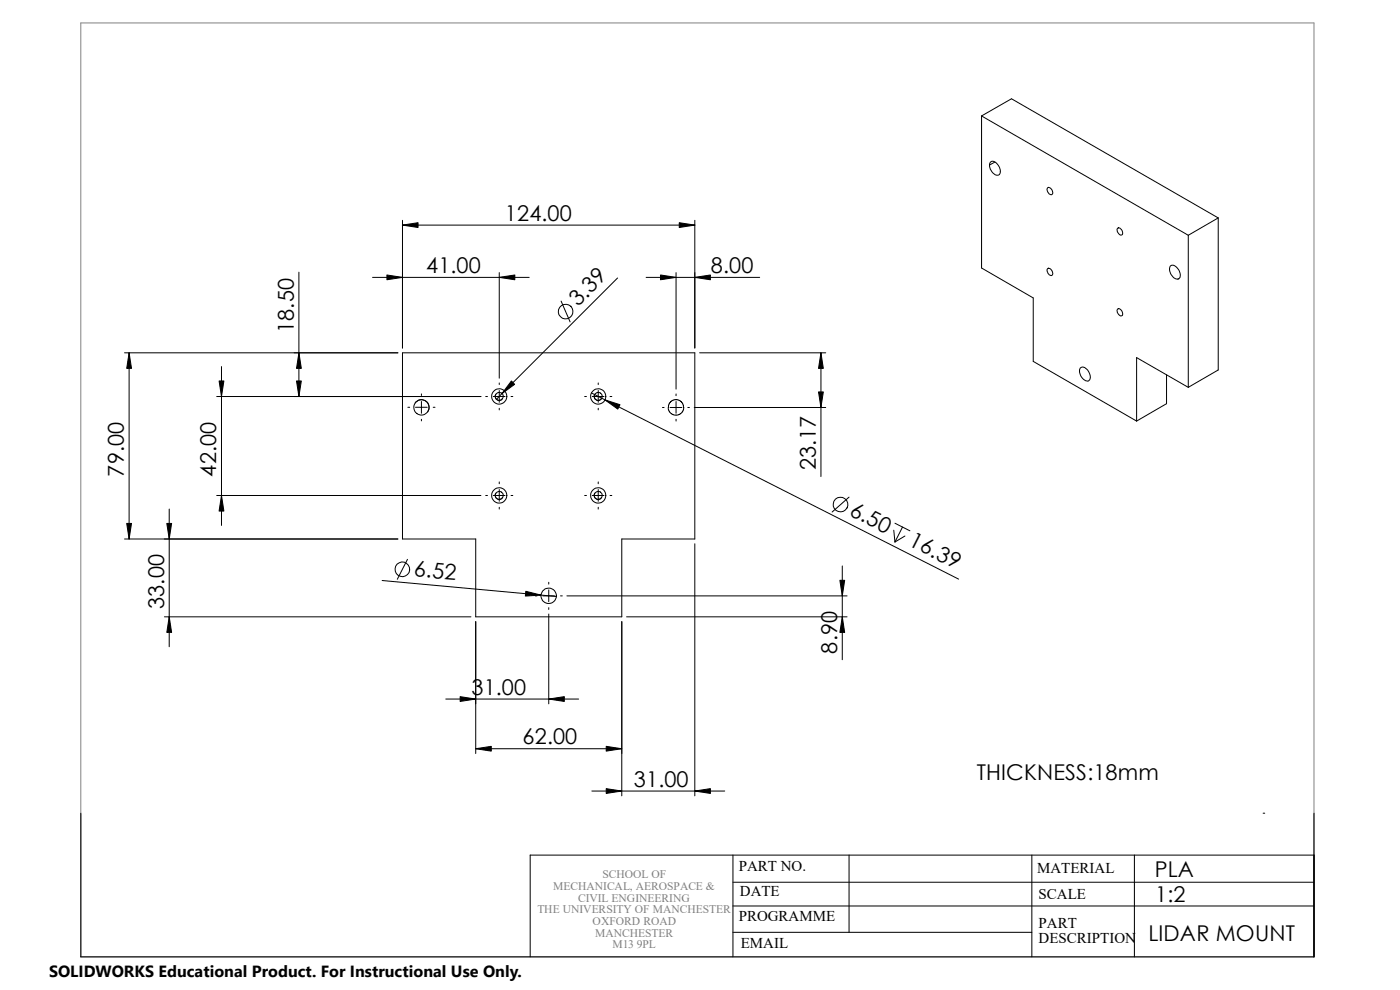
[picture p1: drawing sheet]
<svg xmlns="http://www.w3.org/2000/svg" width="297mm" height="210mm" viewBox="0 0 297 210" stroke-linecap="round" stroke-linejoin="round" font-family="sans-serif">
<path d="M17.1 4.9h261.7v198.1h-261.7z" fill="none" stroke="#808080" stroke-width=".21"/>
<g fill="none" stroke="#000" stroke-width=".21">
<path d="M208.2 24.6l6.4-3.6 43.8 25.2M208.2 24.6l43.9 25.3M208.2 24.6v32.3l11 6.3v13.5l21.9 12.6M210.1 34.4a1.07 1.07 0 0 1 1.6 .6 1.6 1.6 0 0 1 .2 2.1 1.97 1.97 0 0 1-1.8-2.7zM211.1 34.4l-1.2 .6M222.2 39.8a.89 .89 0 0 1 1 .5 .89 .89 0 0 1-.1 1 1.08 1.08 0 0 1-.9-1.5zM63.4 57.7v26.4M79 58.8h33.3M85.4 46.7v27.1M85.4 47.8h62M105.9 57.8v22.4M131 59l-25.7 25.7"/>
<path d="M137.1 58.8h24.1M143.4 57.8v24.7M147.4 46.7v27.1M222.2 57a.89 .89 0 0 1 1 .4 .89 .89 0 0 1-.1 1.1 1.08 1.08 0 0 1-.9-1.5zM237.1 48.5a.89 .89 0 0 1 1.1 1 .47 .47 0 0 1-.5 .4 .47 .47 0 0 1-.5-.5l-.2-.3zM248.3 56.4a1.52 1.52 0 0 1 2 1.3 .96 .96 0 0 1-.5 1.5 2.12 2.12 0 0 1-1.5-2.8zM252.1 49.9v32.3M258.4 46.2l-6.3 3.7M258.4 46.2v32.3l-6.3 3.7M26.4 74.8h58M27.4 74.8v39.5M47 77.8v33.7"/>
<path d="M85.4 74.8h62v39.5h-15.5v16.6h-31v-16.6h-15.5zM119 63.9l1.9 4.4M148.4 74.8h26.8M174.2 74.8v26.3M229.2 78.1a1.3 1.3 0 0 1 1.9 .9 1.2 1.2 0 0 1-.3 1.9 2.11 2.11 0 0 1-1.6-2.8zM237.1 65.6a.89 .89 0 0 1 1.1 1.1 .47 .47 0 0 1-.5 .3 .47 .47 0 0 1-.5-.4l-.2-.4zM247.5 79.5v6.1l-6.4 3.7M46 84.1h56M86.5 86.4h.4M88.1 85.5a1.62 1.62 0 0 1 2.3-.4 1.62 1.62 0 0 1 .3 2.3M88.1 86.4h2.5M89.4 83.6v.3"/>
<path d="M89.4 85.2v2.5M89.4 88.9v.4M91.9 86.4h.4M103 84.1h.4M104.6 84.1h2.5M105.2 83.7a.83 .83 0 0 0 .3 1.1 .83 .83 0 0 0 1.1-.3M105.9 81.2v.4M105.9 82.8v2.5M105.9 86.6v.4M108.4 84.1h.4M124 84.1h.4M125.5 83.4l77.9 39.5"/>
<path d="M125.6 84.1h2.5M126.2 83.7a.85 .85 0 0 0 .3 1.1 .85 .85 0 0 0 1.1-.3M126.9 81.2v.4M126.9 82.8v2.5M126.9 86.6v.4M129.4 84.1h.4M140.5 86.4h.4M141.8 86.4v-.4l.3-.6 .7-.5 .6-.1 .6 .1 .7 .5 .3 1M142.2 86.4h2.5M143.4 83.6v.3M143.4 85.2v2.5M143.4 88.9v.4"/>
<path d="M145 86.4l-.2 1-.7 .5-.7 .2-.5-.1-.5-.3-.5-.5-.1-.8M145.9 86.4h.4M147.3 86.4h27.9M252.1 82.2l-11-6.3v13.4M26.4 114.3h58M35.9 108v29.2M46 105.1h56M86.4 118.7l-2.1 4.2M103 105.1h.4M104.6 105.1h2.5M105.2 104.6a.85 .85 0 0 0 .3 1.2 .85 .85 0 0 0 1.1-.3M105.9 102.2v.4"/>
<path d="M105.9 103.8v2.5M105.9 107.6v.4M108.4 105.1h.4M124 105.1h.4M125.6 105.1h2.5M126.2 104.6a.85 .85 0 0 0 .3 1.2 .85 .85 0 0 0 1.1-.3M126.9 102.2v.4M126.9 103.8v2.5M126.9 107.6v.4M129.4 105.1h.4M147.4 115.4v53.4M180.1 105.5l-3.6 3.1"/>
<path d="M189.6 112.5l.3 2.5M189.9 111l3.1 1.6M191.5 111.8l-1.6 3.2M192 113.7l-2.1 1.3M34.9 130.9h65M81.1 123.1l36.9 3.4M100.9 131.9v28M113.5 126.4h.4M115.1 126.4h2.5M116.4 123.5v.4M116.4 125.1v2.5M116.4 128.9v.4"/>
<path d="M116.4 130.3v19M118.9 126.4h.4M120.3 126.4h59.4M131.9 131.9v36.9M132.9 130.9h46.8M178.7 120.1v19.9M94.6 148.3h28.2M100.9 158.8h31M17.1 172.5v30.5h261.7v-30.5M125.6 167.8h28.2M268 172.5h.3M155.5 181.4v21.6"/>
<path d="M155.5 197.8h63.4M155.5 192.2h123.3M155.5 187.2h123.3M180.1 181.4v16.4M218.9 181.4v21.6M240.7 181.4v21.6M278.8 181.4h-166.3v21.6"/>
<circle cx="120" cy="66.1" r="1.57"/>
<circle cx="89.4" cy="86.4" r="1.62"/>
<circle cx="105.9" cy="84.1" r="1.62"/>
<circle cx="105.9" cy="84.1" r=".84"/>
<circle cx="126.9" cy="84.1" r="1.62"/>
<circle cx="126.9" cy="84.1" r=".84"/>
<circle cx="105.9" cy="105.1" r="1.62"/>
<circle cx="105.9" cy="105.1" r=".84"/>
<circle cx="126.9" cy="105.1" r="1.62"/>
<circle cx="126.9" cy="105.1" r=".84"/>
<circle cx="178.3" cy="107" r="1.55"/>
<circle cx="85.4" cy="120.8" r="1.55"/>
<circle cx="116.4" cy="126.4" r="1.64"/>
</g>
<g fill="#000" stroke="#000" stroke-width=".21">
<path d="M85.4 47.8l3.3-.6v1.1zM82.1 58.3l3.3 .5-3.3 .6zM105.9 58.8l3.3-.5v1.1zM140.1 58.3l3.3 .5-3.3 .6zM144.1 47.2l3.3 .6-3.3 .5zM147.4 58.8l3.3-.5v1.1zM27.4 74.8l.5 3.3h-1zM63.4 74.8l.5 3.3h-1zM174.2 74.8l.5 3.3h-1zM46.5 80.8h1l-.5 3.3zM62.9 80.8h1l-.5 3.3zM108.5 80.8l.7 .7-2.7 2z"/>
<path d="M128.4 84.8l3.1 1.1-.4 .9zM173.7 83.1h1l-.5 3.3zM26.9 111h1l-.5 3.3zM35.4 111h1l-.5 3.3zM47 105.1l.5 3.3h-1zM35.9 130.9l.5 3.3h-1zM111.5 125.4l3.3 .8-3.3 .2zM178.7 130.9l.5 3.3h-1zM178.2 123.1h1l-.5 3.3zM100.9 158.8l3.3-.5v1zM97.6 147.8l3.3 .5-3.3 .5zM116.4 148.3l3.3-.5v1z"/>
<path d="M128.6 158.3l3.3 .5-3.3 .5zM128.6 167.3l3.3 .5-3.3 .5zM147.4 167.8l3.3-.5v1z"/>
</g>
<path d="M10.4 203.6h100.4v6.4h-100.4z" fill="#fff"/>
<g font-size="4.6">
<text x="107.1" y="46.8">124.00</text>
<text x="90.4" y="57.9">41.00</text>
<text x="150.8" y="57.9">8.00</text>
<text x="122.6" y="65.2" transform="rotate(-45 122.6 65.2)">3.39</text>
<text x="62.3" y="70.7" transform="rotate(-90 62.3 70.7)">18.50</text>
<text x="26.3" y="101.1" transform="rotate(-90 26.3 101.1)">79.00</text>
<text x="45.9" y="101.1" transform="rotate(-90 45.9 101.1)">42.00</text>
<text x="173.1" y="99.8" transform="rotate(-90 173.1 99.8)">23.17</text>
<text x="180" y="109.2" transform="rotate(27 180 109.2)">6.50</text>
<text x="192.5" y="115.6" transform="rotate(27 192.5 115.6)">16.39</text>
<text x="87.7" y="122.2" transform="rotate(5 87.7 122.2)">6.52</text>
<text x="34.8" y="129.2" transform="rotate(-90 34.8 129.2)">33.00</text>
<text x="177.6" y="138.7" transform="rotate(-90 177.6 138.7)">8.90</text>
<text x="100" y="147.4">31.00</text>
<text x="110.8" y="157.9">62.00</text>
<text x="134.5" y="166.9">31.00</text>
<text x="207.3" y="165.5">THICKNESS:18mm</text>
<text x="245" y="186.1">PLA</text>
<text x="245.1" y="191.3">1:2</text>
<text x="243.6" y="199.6">LIDAR MOUNT</text>
</g>
<text font-size="3.4" x="10.4" y="207.3">SOLIDWORKS Educational Product. For Instructional Use Only.</text>
<g font-size="3.2">
<text x="156.7" y="184.7">PART NO.</text>
<text x="220" y="185.3">MATERIAL</text>
<text x="157" y="190.1">DATE</text>
<text x="220.3" y="190.7">SCALE</text>
<text x="156.7" y="195.3">PROGRAMME</text>
<text x="220.3" y="196.8">PART</text>
<text x="157.1" y="201.1">EMAIL</text>
<text x="220.3" y="200">DESCRIPTION</text>
</g>
<g font-size="2.5" fill="#808080">
<text x="117.3" y="188.8">MECHANICAL, AEROSPACE &amp;</text>
<text x="122.6" y="191.3">CIVIL ENGINEERING</text>
<text x="127.8" y="186.3">SCHOOL OF</text>
<text x="114" y="193.7">THE UNIVERSITY OF MANCHESTER</text>
<text x="125.7" y="196.2">OXFORD ROAD</text>
<text x="126.2" y="198.7">MANCHESTER</text>
<text x="129.9" y="201.1">M13 9PL</text>
</g>
</svg>
